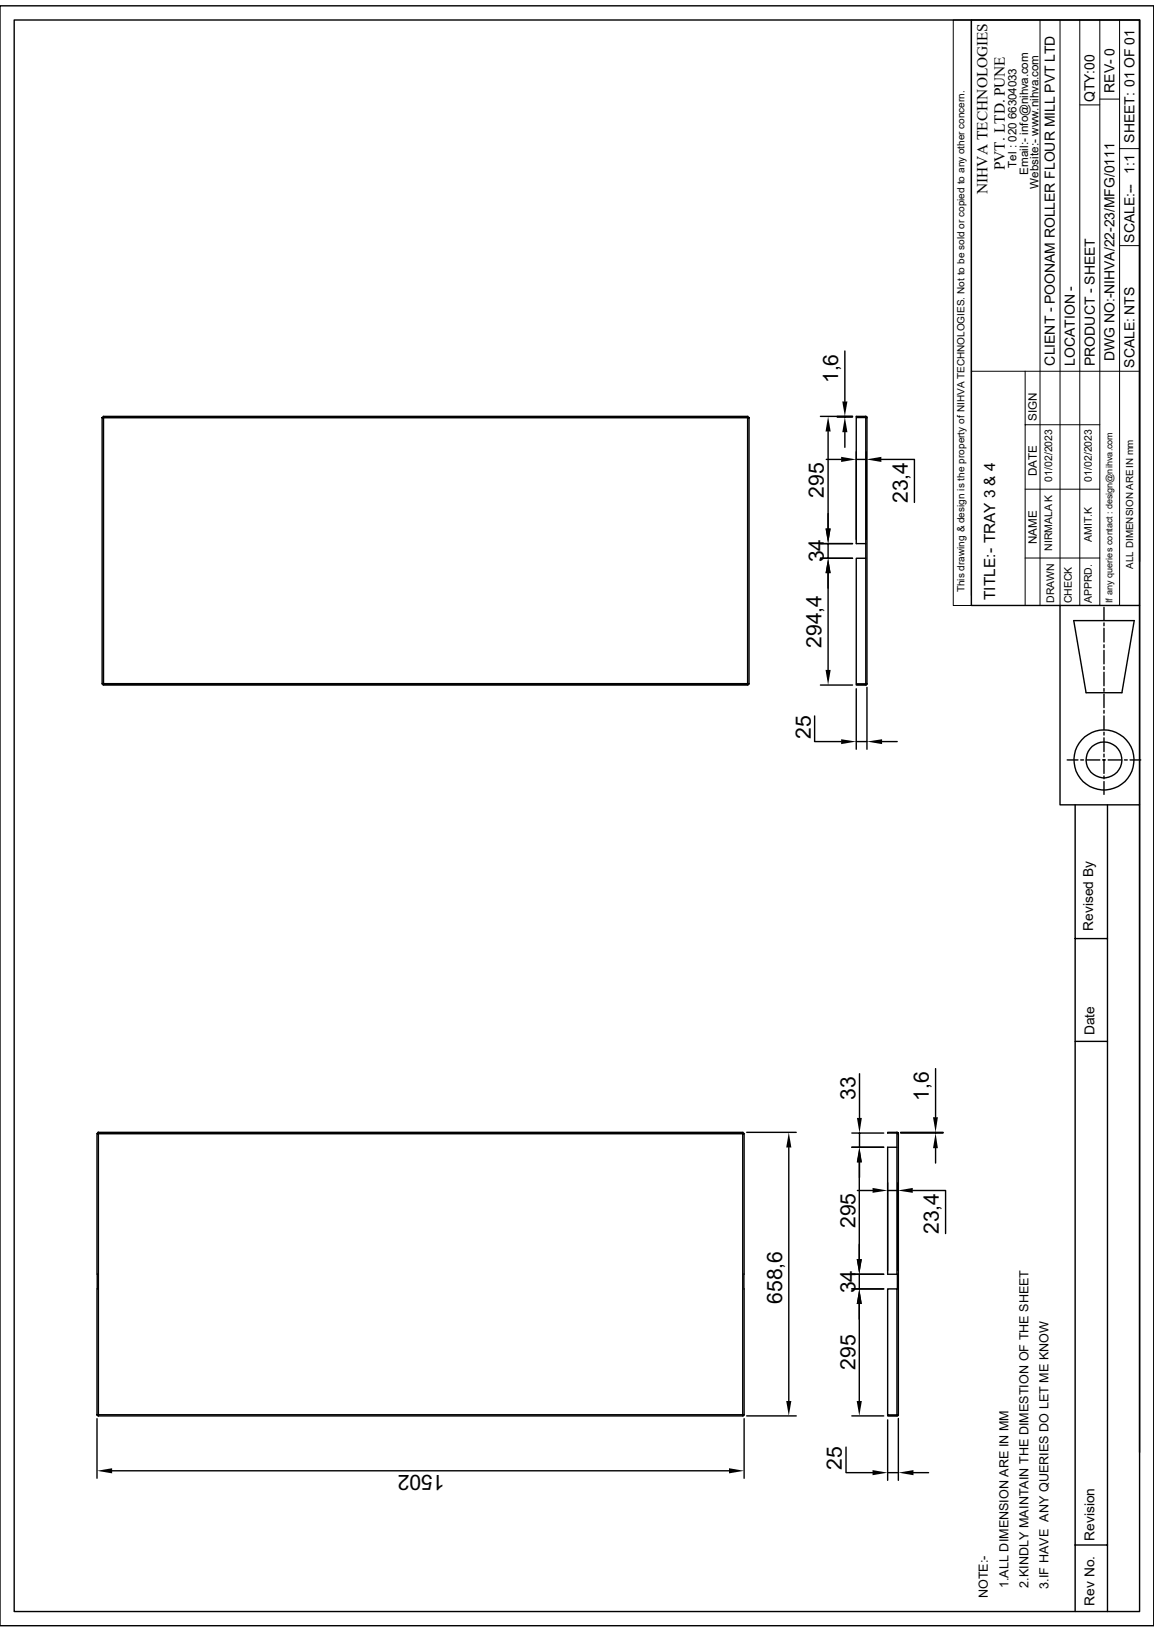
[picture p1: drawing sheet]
<svg xmlns="http://www.w3.org/2000/svg" width="210mm" height="297mm" viewBox="0 0 210 297" stroke-linecap="round" stroke-linejoin="round" font-family="sans-serif">
<g fill="none" stroke="#000" stroke-width=".25">
<path d="M0 1.1h210v294.8h-210zM2.6 3.6h204.8v289.7h-204.8zM176.8 3.6h30.6v106.6h-30.6zM207.4 3.6v98.6M18.6 76h.2M18.8 75.8h117.3v.1l-117.3 .1zM18.8 75.8v.2M18.8 76h-.2v48.5l.2-.1M18.8 76v48.4M136.1 76h.2v48.5M136.1 76v48.4M136.1 75.8v.2"/>
<path d="M136.3 76h-.2M149.3 75.8h5.9M150.7 78.5v17.7M152.4 75.9h2.8M153.8 63.9v9.2M153.8 75.8v.1M153.8 78.7v2.7M157.6 76h-1.8v22.9h1.8M157.6 76h.2M157.6 75.8h-1.8v.1h1.8M157.6 75.9v.1M157.6 75.8l.2 .2"/>
<path d="M157.6 75.8v.1M157.6 76v25.6M157.8 76v48.4M149.3 98.9h5.9M150.4 83.6h2.7M150.7 98.9v2.7M155.8 82.2v16M155.8 83.6h1.8M157.6 82.2v16M160.4 83.6h6v7.8M149.3 101.6h5.9M150.7 104.3v17.6"/>
<path d="M155.8 101.6h1.8v22.9h-1.8zM192.9 110.2v36.3h14.5v117.8M195.4 112.9h11l-2.2 13.2h-6.5zM200.9 110.5v2.4M200.9 113.4v.5M200.9 114.3v2.5M200.9 117.3v.6M200.9 118.4v2.4M207.4 110.2v36.3M18.8 124.5l117.3-.1v.3h-117.3zM18.8 124.4v.3M18.8 124.4l-.2 .1"/>
<path d="M136.1 124.4v.3M136.1 124.4l.2 .1M148.3 130.3v4.7h4.8M149.3 124.7h5.9M155.8 124.5h1.8v.2h-1.8zM155.8 125.3v11.1M155.8 135h2M157.6 124.5h.1M157.8 124.4l-.2 .3M157.8 124.4l-.2 .1M157.8 125.1v11.3M160.5 135h2.8"/>
<path d="M194.2 138.3h2M196.7 138.3h.5M197.7 138.3h2.5M200.7 138.3h.5M200.9 121.3v.5M200.9 122.3v2.5M200.9 125.3v.5M200.9 126.3v2.5M200.9 129.3v.5M200.9 130.3v2.5M200.9 133.3v.5M200.9 134.3v2.5"/>
<path d="M200.9 137.2v.6M200.9 138.3v2.5M201.7 138.3h2.4M204.6 138.3h.5M205.7 138.3h1.9M195.7 146.5v146.8M200.9 141.2v.5M200.9 142.2v2.4M201.5 146.5v146.8M195.7 170.8h5.8M156.4 195.4v8.1M170.3 194.5v8.8"/>
<path d="M195.7 189.5h5.8M17.7 206.3h.2M17.9 206.1v.2M17.9 206.1h117.3v.1v.1h-117.3zM17.9 206.3h-.2v51.2h.2M17.9 206.3v51.2M135.2 206.3v51.2h-117.3M135.2 206.3h.2v51.2M135.2 206.1v.2M135.4 206.3h-.2M135.9 206.1h9M143.6 208.8v46.2"/>
<path d="M155 208.8h5.8M155 206.2h5.8M156 216.7h2.8M156.4 211.5v17.7M156.4 206.2v2.6M156.4 211.5v2.8M161.5 208.8h1.7v23.1h-1.7zM161.5 206.1h1.7v.1h-1.7zM161.5 216.7h1.9M163.2 208.8v-2.5h.2l.1 51.2M163.2 206.2l.2 .1M163.2 206.1l.3 .2"/>
<path d="M163.4 215.3v15.9M163.9 206.2h7.7M163.9 206.1h7.7M166.1 216.7h6v7.8M170.3 206.1v.1M170.3 209v2.7M155 231.9h5.8M155 234.6h5.8M156.4 231.9v2.7M156.4 237.3v17.7M161.5 234.6h1.7v22.9h-1.7zM163.2 231.9h.2v2.7h-.2"/>
<path d="M163.3 231.9v2.7M17.7 258.2v10.8M17.9 257.7h117.3M17.9 257.5v.2M17.9 257.5h-.2M135.2 257.5v.2M135.2 257.5h.2M135.4 258.2v10.8M135.9 257.7h9M155 257.7h5.8M161.5 257.6l1.7 .1zM161.5 258.4v11"/>
<path d="M163.4 257.5l-.2 .1M163.5 257.5h-.3M163.5 258.1v11.3M163.5 257.5l-.3 .2M20.4 267.7h112.3M154 263.4v4.6h4.8M161.5 268h2M166.2 268h2.8M195.7 281.2h5.8"/>
<circle cx="200.9" cy="138.3" r="3.3"/>
<circle cx="200.9" cy="138.3" r="5.5"/>
</g>
<g fill="none" stroke="#000" stroke-width=".18">
<path d="M173.5 3.6h3.3v106.6h-3.3zM176.8 3.6v104.8M189.3 3.6v106.6M192.9 3.6v106.6M196.5 19.1h3.7M196.5 3.6v106.6M200.2 18h3.6M200.2 3.6v106.6M203.8 3.6v106.6M203.8 27.1h3.6M203.8 44.7h3.6M176.8 67.6h30.6"/>
<path d="M186.6 67.6v42.6M186.6 77.3h13.6M186.6 89h13.6M176.8 110.2h30.6M186.6 101.6h13.6"/>
</g>
<g fill="#000">
<path d="M150.7 75.8l.5 2.7h-1zM153.8 75.9l.4 2.8h-.9zM153.3 73.1h.9l-.4 2.7zM150.2 96.2h1l-.5 2.7zM153.1 83.1l2.7 .5-2.7 .5zM157.6 83.6l2.8-.5v1zM150.7 101.6l.5 2.7h-1zM150.2 121.9h1l-.5 2.8zM153.1 134.5l2.7 .5-2.7 .4zM157.8 135l2.7-.5v.9zM143.6 206.1l.4 2.7h-.9zM156.4 208.8l.4 2.7h-.9z"/>
<path d="M156.4 208.8l.4 2.7h-.8zM156 203.5h.8l-.4 2.7zM158.8 216.2l2.7 .5-2.7 .4zM163.4 216.7l2.7-.5v.9zM170.3 206.2l.4 2.8h-.9zM169.8 203.3h.9l-.4 2.8zM156.4 234.6l.4 2.7h-.9zM155.9 229.2h.9l-.4 2.7zM143.1 255h.9l-.4 2.7zM155.9 255h.9l-.4 2.7zM17.7 267.7l2.7-.5v.9zM132.7 267.2l2.7 .5-2.7 .4z"/>
<path d="M158.8 267.5l2.7 .5-2.7 .5zM163.5 268l2.7-.5v1z"/>
</g>
<g font-size="3.9">
<text x="152.5" y="69.7" transform="rotate(-90 152.5 69.7)">1,6</text>
<text x="149.9" y="90.6" transform="rotate(-90 149.9 90.6)">295</text>
<text x="165.2" y="91.6" transform="rotate(-90 165.2 91.6)">23,4</text>
<text x="149.9" y="102.4" transform="rotate(-90 149.9 102.4)">34</text>
<text x="149.5" y="117.9" transform="rotate(-90 149.5 117.9)">294,4</text>
<text x="147.5" y="134.4" transform="rotate(-90 147.5 134.4)">25</text>
<text x="155.7" y="200.2" transform="rotate(-90 155.7 200.2)">33</text>
<text x="169" y="200.3" transform="rotate(-90 169 200.3)">1,6</text>
<text x="155.7" y="223.5" transform="rotate(-90 155.7 223.5)">295</text>
<text x="170.9" y="224.6" transform="rotate(-90 170.9 224.6)">23,4</text>
<text x="142.3" y="237.3" transform="rotate(-90 142.3 237.3)">658,6</text>
<text x="155.7" y="235.4" transform="rotate(-90 155.7 235.4)">34</text>
<text x="155.7" y="249.3" transform="rotate(-90 155.7 249.3)">295</text>
<text x="80.9" y="268.4" transform="rotate(-180 80.9 268.4)">1502</text>
<text x="153.2" y="267.5" transform="rotate(-90 153.2 267.5)">25</text>
</g>
<g font-size="2.8">
<text x="179.7" y="35.3" transform="rotate(-90 179.7 35.3)">NIHVA TECHNOLOGIES</text>
<text x="182.9" y="31" transform="rotate(-90 182.9 31)">PVT. LTD. PUNE</text>
<text x="181.1" y="109.2" transform="rotate(-90 181.1 109.2)">TITLE:- TRAY 3 &amp; 4</text>
</g>
<g font-size="2.5">
<text x="202.8" y="16.9" transform="rotate(-90 202.8 16.9)">REV- 0</text>
<text x="199.2" y="18.6" transform="rotate(-90 199.2 18.6)">QTY:00</text>
<text x="206.5" y="25.9" transform="rotate(-90 206.5 25.9)">SHEET: 01 OF 01</text>
<text x="206.5" y="31.7" transform="rotate(-90 206.5 31.7)">1:1</text>
<text x="206.5" y="44.2" transform="rotate(-90 206.5 44.2)">SCALE:--</text>
<text x="202.8" y="65.7" transform="rotate(-90 202.8 65.7)">DWG NO:-NIHVA/22-23/MFG/0111</text>
<text x="191.9" y="66.5" transform="rotate(-90 191.9 66.5)">CLIENT - POONAM ROLLER FLOUR MILL PVT LTD</text>
<text x="195.6" y="66.6" transform="rotate(-90 195.6 66.6)">LOCATION -</text>
<text x="199.2" y="66.6" transform="rotate(-90 199.2 66.6)">PRODUCT - SHEET</text>
<text x="206.5" y="66.9" transform="rotate(-90 206.5 66.9)">SCALE: NTS</text>
<text x="198.9" y="169.4" transform="rotate(-90 198.9 169.4)">Revised By</text>
<text x="199.2" y="188.4" transform="rotate(-90 199.2 188.4)">Date</text>
<text x="199.2" y="280.4" transform="rotate(-90 199.2 280.4)">Revision</text>
<text x="199.2" y="292.2" transform="rotate(-90 199.2 292.2)">Rev No.</text>
</g>
<g font-size="2.3">
<text x="179.8" y="290.9" transform="rotate(-90 179.8 290.9)">NOTE:-</text>
<text x="183.6" y="289" transform="rotate(-90 183.6 289)">1.ALL DIMENSION ARE IN MM</text>
<text x="187.2" y="289" transform="rotate(-90 187.2 289)">2.KINDLY MAINTAIN THE DIMESTION OF THE SHEET</text>
<text x="190.8" y="289.1" transform="rotate(-90 190.8 289.1)">3.IF HAVE ANY QUERIES DO LET ME KNOW</text>
</g>
<g font-size="2.1">
<text x="185" y="30.6" transform="rotate(-90 185 30.6)">Tel : 020 66304033</text>
<text x="187.1" y="31.9" transform="rotate(-90 187.1 31.9)">Email:- info@nihva.com</text>
<text x="189" y="34.4" transform="rotate(-90 189 34.4)">Website:- www.nihva.com</text>
<text x="188.7" y="76.6" transform="rotate(-90 188.7 76.6)">SIGN</text>
<text x="188.7" y="86.6" transform="rotate(-90 188.7 86.6)">DATE</text>
<text x="188.7" y="99" transform="rotate(-90 188.7 99)">NAME</text>
</g>
<g font-size="1.9">
<text x="191.5" y="87.7" transform="rotate(-90 191.5 87.7)">01/02/2023</text>
<text x="198.7" y="87.7" transform="rotate(-90 198.7 87.7)">01/02/2023</text>
<text x="191.5" y="100.3" transform="rotate(-90 191.5 100.3)">NIRMALA K</text>
<text x="198.7" y="98.6" transform="rotate(-90 198.7 98.6)">AMIT.K</text>
<text x="191.9" y="109.7" transform="rotate(-90 191.9 109.7)">DRAWN</text>
<text x="195.1" y="109.8" transform="rotate(-90 195.1 109.8)">CHECK</text>
<text x="198.7" y="109.7" transform="rotate(-90 198.7 109.7)">APPRD.</text>
</g>
<g font-size="1.8">
<text x="175.5" y="107.8" transform="rotate(-90 175.5 107.8)">This drawing &amp; design is the property of NIHVA TECHNOLOGIES. Not to be sold or copied to any other concern.</text>
<text x="206.2" y="103.5" transform="rotate(-90 206.2 103.5)">ALL DIMENSION ARE IN mm</text>
</g>
<text font-size="1.7" x="202.4" y="109.8" transform="rotate(-90 202.4 109.8)">If any queries contact : design@nihva.com</text>
</svg>
